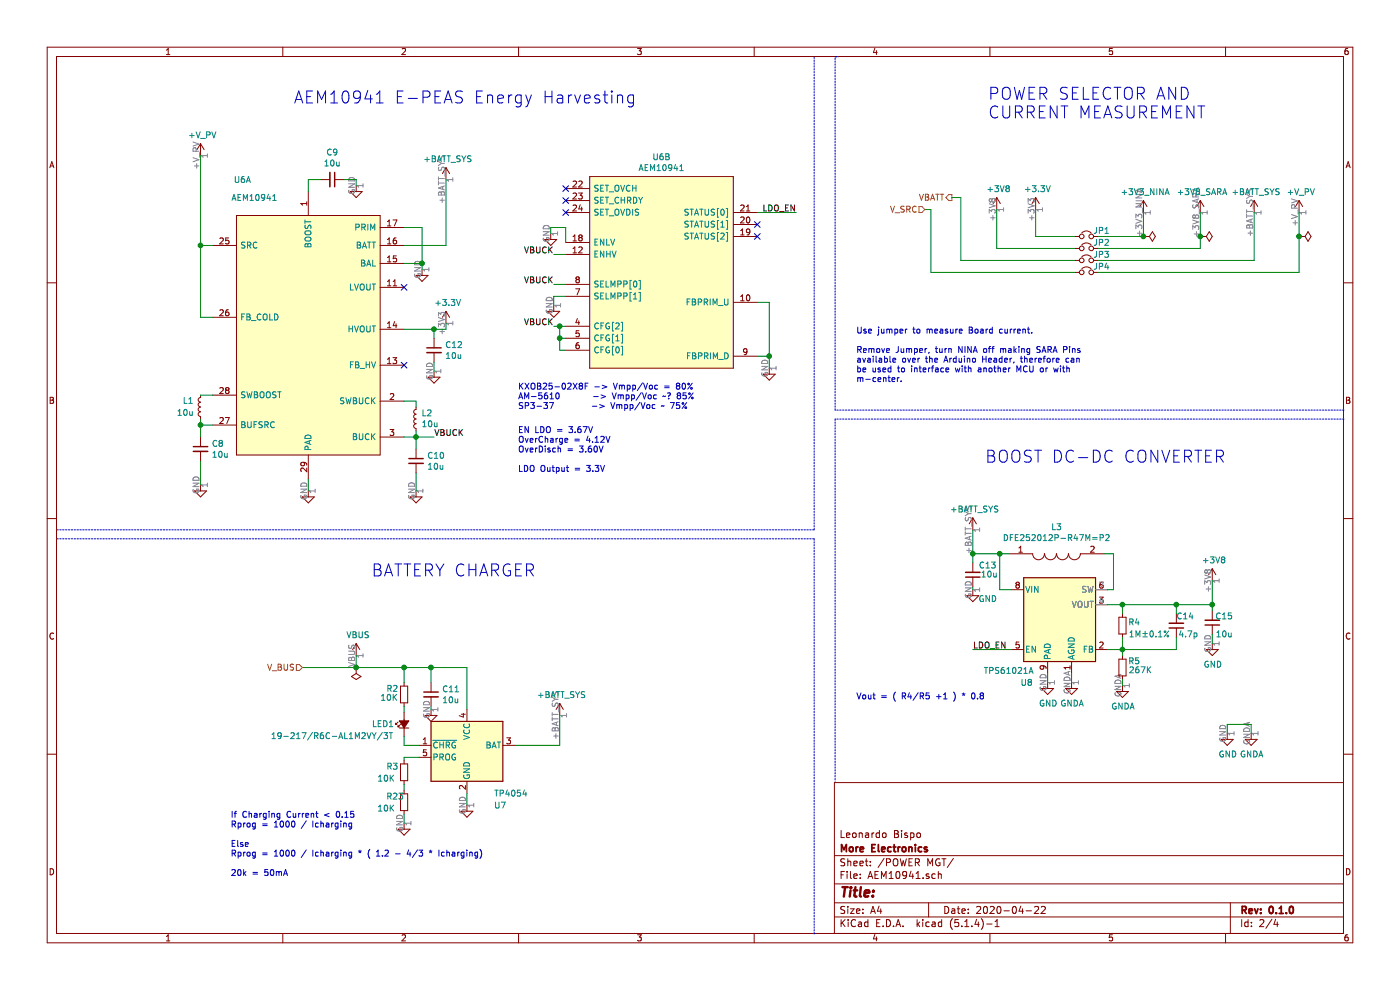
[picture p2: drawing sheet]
EESchema Schematic File Version 4
LIBS:sara-rx-ab-cache
EELAYER 30 0
EELAYER END
$Descr A4 11693 8268
encoding utf-8
Sheet 2 4
Title ""
Date "2020-04-22"
Rev "0.1.0"
Comp "More Electronics"
Comment1 "Leonardo Bispo"
Comment2 ""
Comment3 ""
Comment4 ""
$EndDescr
$Comp
L Device:L_Small L1
U 1 1
P 1675 3400
F 0 "L1" H 1825 3350 50  0000 R CNN
F 1 "10u" H 1875 3450 50  0000 R CNN
F 2 "SamacSys_Parts:L_Taiyo-Yuden_NRH30xx" H 1675 3400 50  0001 C CNN
F 3 "~" H 1675 3400 50  0001 C CNN
F 4 "NRH3010T100MNV" H 1675 3400 50  0001 C CNN "Field4"
F 5 "C223113" H 1675 3400 50  0001 C CNN "LCSC Part Number"
F 6 "NRH3010T100MNV" H 1675 3400 50  0001 C CNN "Manufacturer_Part_Number"
	1    1675 3400
	-1   0    0    1   
$EndComp
$Comp
L Device:C_Small C10
U 1 1
P 3475 3850
F 0 "C10" H 3567 3896 50  0000 L CNN
F 1 "10u" H 3567 3805 50  0000 L CNN
F 2 "Capacitor_SMD:C_0603_1608Metric" H 3475 3850 50  0001 C CNN
F 3 "~" H 3475 3850 50  0001 C CNN
F 4 "JMK107BJ106MA-T" H 3475 3850 50  0001 C CNN "Field4"
F 5 "C87152" H 3475 3850 50  0001 C CNN "LCSC Part Number"
F 6 "JMK107BJ106MA-T" H 3475 3850 50  0001 C CNN "Manufacturer_Part_Number"
F 7 "TAYO" H 3475 3850 50  0001 C CNN "Manufacturer_Name"
	1    3475 3850
	1    0    0    -1  
$EndComp
$Comp
L power:GND #PWR?
U 1 1
P 6425 3075
AR Path="/5D6AF0C8" Ref="#PWR?"  Part="1" 
AR Path="/5D6A7059/5D6AF0C8" Ref="#PWR058"  Part="1" 
F 0 "#PWR058" H 6425 2825 50  0001 C CNN
F 1 "GND" H 6430 2902 50  0001 C CNN
F 2 "" H 6425 3075 50  0001 C CNN
F 3 "" H 6425 3075 50  0001 C CNN
	1    6425 3075
	1    0    0    -1  
$EndComp
$Comp
L custom:AEM10941 U6
U 1 1
P 1775 2500
F 0 "U6" H 2025 3500 50  0000 C CNN
F 1 "AEM10941" H 2125 3350 50  0000 C CNN
F 2 "Package_DFN_QFN:QFN-28-1EP_5x5mm_P0.5mm_EP3.35x3.35mm" H 3225 3200 50  0001 L CNN
F 3 "http://e-peas.com/wp-content/uploads/2017/07/PB_AEM10941_REV0-1b.pdf" H 3225 3100 50  0001 L CNN
F 4 "NA" H 1775 2500 50  0001 C CNN "LCSC Part Number"
F 5 "-" H 1775 2500 50  0001 C CNN "Manufacturer_Part_Number"
	1    1775 2500
	1    0    0    -1  
$EndComp
$Comp
L custom:AEM10941 U6
U 2 1
P 4725 2175
F 0 "U6" H 5525 3040 50  0000 C CNN
F 1 "AEM10941" H 5525 2949 50  0000 C CNN
F 2 "Package_DFN_QFN:QFN-28-1EP_5x5mm_P0.5mm_EP3.35x3.35mm" H 6175 2875 50  0001 L CNN
F 3 "http://e-peas.com/wp-content/uploads/2017/07/PB_AEM10941_REV0-1b.pdf" H 6175 2775 50  0001 L CNN
F 4 "NA" H 4725 2175 50  0001 C CNN "LCSC Part Number"
F 5 "-" H 4725 2175 50  0001 C CNN "Manufacturer_Part_Number"
	2    4725 2175
	1    0    0    -1  
$EndComp
$Comp
L power:GND #PWR?
U 1 1
P 3525 2250
AR Path="/5D6BF1F8" Ref="#PWR?"  Part="1" 
AR Path="/5D6A7059/5D6BF1F8" Ref="#PWR049"  Part="1" 
F 0 "#PWR049" H 3525 2000 50  0001 C CNN
F 1 "GND" H 3530 2077 50  0001 C CNN
F 2 "" H 3525 2250 50  0001 C CNN
F 3 "" H 3525 2250 50  0001 C CNN
	1    3525 2250
	1    0    0    -1  
$EndComp
Wire Wire Line
	3375 1900 3525 1900
Wire Wire Line
	3525 1900 3525 2200
Wire Wire Line
	3375 2200 3525 2200
Connection ~ 3525 2200
Wire Wire Line
	3525 2200 3525 2250
Wire Wire Line
	6325 2525 6425 2525
Wire Wire Line
	6425 2525 6425 2975
Wire Wire Line
	6325 2975 6425 2975
Connection ~ 6425 2975
Wire Wire Line
	6425 2975 6425 3075
$Comp
L power:GND #PWR?
U 1 1
P 2575 4100
AR Path="/5D6C1CC7" Ref="#PWR?"  Part="1" 
AR Path="/5D6A7059/5D6C1CC7" Ref="#PWR044"  Part="1" 
F 0 "#PWR044" H 2575 3850 50  0001 C CNN
F 1 "GND" H 2580 3927 50  0001 C CNN
F 2 "" H 2575 4100 50  0001 C CNN
F 3 "" H 2575 4100 50  0001 C CNN
	1    2575 4100
	1    0    0    -1  
$EndComp
Wire Wire Line
	2575 4100 2575 4000
NoConn ~ 3375 3050
Wire Wire Line
	1775 2050 1675 2050
Wire Wire Line
	1775 2650 1675 2650
Connection ~ 1675 2050
$Comp
L Device:C_Small C9
U 1 1
P 2775 1500
F 0 "C9" V 2546 1500 50  0000 C CNN
F 1 "10u" V 2637 1500 50  0000 C CNN
F 2 "Capacitor_SMD:C_0603_1608Metric" H 2775 1500 50  0001 C CNN
F 3 "~" H 2775 1500 50  0001 C CNN
F 4 "JMK107BJ106MA-T" H 2775 1500 50  0001 C CNN "Field4"
F 5 "C87152" H 2775 1500 50  0001 C CNN "LCSC Part Number"
F 6 "JMK107BJ106MA-T" H 2775 1500 50  0001 C CNN "Manufacturer_Part_Number"
F 7 "TAYO" H 2775 1500 50  0001 C CNN "Manufacturer_Name"
	1    2775 1500
	0    1    1    0   
$EndComp
$Comp
L power:GND #PWR?
U 1 1
P 2975 1550
AR Path="/5D6DCD73" Ref="#PWR?"  Part="1" 
AR Path="/5D6A7059/5D6DCD73" Ref="#PWR045"  Part="1" 
F 0 "#PWR045" H 2975 1300 50  0001 C CNN
F 1 "GND" H 2980 1377 50  0001 C CNN
F 2 "" H 2975 1550 50  0001 C CNN
F 3 "" H 2975 1550 50  0001 C CNN
	1    2975 1550
	1    0    0    -1  
$EndComp
Wire Wire Line
	2975 1550 2975 1500
Wire Wire Line
	2975 1500 2875 1500
Wire Wire Line
	2675 1500 2575 1500
Wire Wire Line
	2575 1500 2575 1600
$Comp
L Device:C_Small C8
U 1 1
P 1675 3750
F 0 "C8" H 1767 3796 50  0000 L CNN
F 1 "10u" H 1767 3705 50  0000 L CNN
F 2 "Capacitor_SMD:C_0603_1608Metric" H 1675 3750 50  0001 C CNN
F 3 "~" H 1675 3750 50  0001 C CNN
F 4 "JMK107BJ106MA-T" H 1675 3750 50  0001 C CNN "Field4"
F 5 "C87152" H 1675 3750 50  0001 C CNN "LCSC Part Number"
F 6 "JMK107BJ106MA-T" H 1675 3750 50  0001 C CNN "Manufacturer_Part_Number"
F 7 "TAYO" H 1675 3750 50  0001 C CNN "Manufacturer_Name"
	1    1675 3750
	1    0    0    -1  
$EndComp
$Comp
L Device:L_Small L2
U 1 1
P 3475 3500
F 0 "L2" H 3431 3454 50  0000 R CNN
F 1 "10u" H 3431 3545 50  0000 R CNN
F 2 "SamacSys_Parts:L_Taiyo-Yuden_NRH30xx" H 3475 3500 50  0001 C CNN
F 3 "~" H 3475 3500 50  0001 C CNN
F 4 "NRH3010T100MNV" H 3475 3500 50  0001 C CNN "Field4"
F 5 "C223113" H 3475 3500 50  0001 C CNN "LCSC Part Number"
F 6 "NRH3010T100MNV" H 3475 3500 50  0001 C CNN "Manufacturer_Part_Number"
	1    3475 3500
	-1   0    0    1   
$EndComp
Wire Wire Line
	1775 3300 1675 3300
Wire Wire Line
	1775 3550 1675 3550
Wire Wire Line
	1675 3550 1675 3650
Wire Wire Line
	1675 3500 1675 3550
Connection ~ 1675 3550
$Comp
L power:GND #PWR?
U 1 1
P 1675 4050
AR Path="/5D6E00E4" Ref="#PWR?"  Part="1" 
AR Path="/5D6A7059/5D6E00E4" Ref="#PWR043"  Part="1" 
F 0 "#PWR043" H 1675 3800 50  0001 C CNN
F 1 "GND" H 1680 3877 50  0001 C CNN
F 2 "" H 1675 4050 50  0001 C CNN
F 3 "" H 1675 4050 50  0001 C CNN
	1    1675 4050
	1    0    0    -1  
$EndComp
Wire Wire Line
	1675 3850 1675 4050
Wire Wire Line
	3475 3950 3475 4100
Wire Wire Line
	3475 3600 3475 3650
Wire Wire Line
	3375 3650 3475 3650
Connection ~ 3475 3650
Wire Wire Line
	3475 3650 3475 3750
Wire Wire Line
	3475 3650 3625 3650
Wire Wire Line
	3375 3350 3475 3350
Wire Wire Line
	3475 3350 3475 3400
Wire Wire Line
	3375 2050 3725 2050
NoConn ~ 6325 1975
Wire Wire Line
	4625 2375 4725 2375
Text Notes 4325 3425 0    50   ~ 0
KXOB25-02X8F -> Vmpp/Voc = 80%\nAM-5610       -> Vmpp/Voc ~~? 85%\nSP3-37        -> Vmpp/Voc ~~ 75%
$Comp
L power:GND #PWR?
U 1 1
P 4625 2550
AR Path="/5D6E5095" Ref="#PWR?"  Part="1" 
AR Path="/5D6A7059/5D6E5095" Ref="#PWR056"  Part="1" 
F 0 "#PWR056" H 4625 2300 50  0001 C CNN
F 1 "GND" H 4630 2377 50  0001 C CNN
F 2 "" H 4625 2550 50  0001 C CNN
F 3 "" H 4625 2550 50  0001 C CNN
	1    4625 2550
	1    0    0    -1  
$EndComp
Wire Wire Line
	4725 2725 4675 2725
Text HLabel 7950 1650 0    50   Output ~ 0
VBATT
Wire Wire Line
	3375 2750 3625 2750
Wire Wire Line
	3725 2750 3725 2700
$Comp
L power:GND #PWR?
U 1 1
P 4600 1950
AR Path="/5D8C1A40" Ref="#PWR?"  Part="1" 
AR Path="/5D6A7059/5D8C1A40" Ref="#PWR055"  Part="1" 
F 0 "#PWR055" H 4600 1700 50  0001 C CNN
F 1 "GND" H 4605 1777 50  0001 C CNN
F 2 "" H 4600 1950 50  0001 C CNN
F 3 "" H 4600 1950 50  0001 C CNN
	1    4600 1950
	1    0    0    -1  
$EndComp
Wire Wire Line
	4600 1950 4600 1900
Wire Wire Line
	4600 1900 4725 1900
Wire Wire Line
	4725 1900 4725 2025
Wire Wire Line
	4725 2125 4625 2125
Text Label 4625 2375 2    50   ~ 0
VBUCK
Text Label 4625 2125 2    50   ~ 0
VBUCK
Text Label 3625 3650 0    50   ~ 0
VBUCK
NoConn ~ 3375 2400
$Comp
L Device:C_Small C12
U 1 1
P 3625 2925
F 0 "C12" H 3717 2971 50  0000 L CNN
F 1 "10u" H 3717 2880 50  0000 L CNN
F 2 "Capacitor_SMD:C_0603_1608Metric" H 3625 2925 50  0001 C CNN
F 3 "~" H 3625 2925 50  0001 C CNN
F 4 "JMK107BJ106MA-T" H 3625 2925 50  0001 C CNN "Field4"
F 5 "C87152" H 3625 2925 50  0001 C CNN "LCSC Part Number"
F 6 "JMK107BJ106MA-T" H 3625 2925 50  0001 C CNN "Manufacturer_Part_Number"
F 7 "TAYO" H 3625 2925 50  0001 C CNN "Manufacturer_Name"
	1    3625 2925
	1    0    0    -1  
$EndComp
$Comp
L power:GND #PWR?
U 1 1
P 3475 4100
AR Path="/5D6DFC6A" Ref="#PWR?"  Part="1" 
AR Path="/5D6A7059/5D6DFC6A" Ref="#PWR048"  Part="1" 
F 0 "#PWR048" H 3475 3850 50  0001 C CNN
F 1 "GND" H 3480 3927 50  0001 C CNN
F 2 "" H 3475 4100 50  0001 C CNN
F 3 "" H 3475 4100 50  0001 C CNN
	1    3475 4100
	1    0    0    -1  
$EndComp
$Comp
L power:GND #PWR?
U 1 1
P 3625 3100
AR Path="/5D8C7E3D" Ref="#PWR?"  Part="1" 
AR Path="/5D6A7059/5D8C7E3D" Ref="#PWR051"  Part="1" 
F 0 "#PWR051" H 3625 2850 50  0001 C CNN
F 1 "GND" H 3630 2927 50  0001 C CNN
F 2 "" H 3625 3100 50  0001 C CNN
F 3 "" H 3625 3100 50  0001 C CNN
	1    3625 3100
	1    0    0    -1  
$EndComp
Wire Wire Line
	3625 3100 3625 3025
Wire Wire Line
	3625 2825 3625 2750
Connection ~ 3625 2750
Wire Wire Line
	3625 2750 3725 2750
$Comp
L power:VBUS #PWR046
U 1 1
P 2975 5475
F 0 "#PWR046" H 2975 5325 50  0001 C CNN
F 1 "VBUS" H 2990 5648 50  0000 C CNN
F 2 "" H 2975 5475 50  0001 C CNN
F 3 "" H 2975 5475 50  0001 C CNN
	1    2975 5475
	1    0    0    -1  
$EndComp
Wire Wire Line
	2975 5575 2975 5475
$Comp
L custom:TP4054 U7
U 1 1
P 3900 6225
F 0 "U7" H 4125 5725 50  0000 L CNN
F 1 "TP4054" H 4125 5825 50  0000 L CNN
F 2 "Package_TO_SOT_SMD:SOT-23-5" H 3900 5725 50  0001 C CNN
F 3 "https://datasheet.lcsc.com/szlcsc/Nanjing-Extension-Microelectronics-TP4054_C32574.pdf" H 3900 6125 50  0001 C CNN
F 4 "TP4054" H 3900 6225 50  0001 C CNN "Field4"
F 5 "C32574" H 3900 6225 50  0001 C CNN "LCSC Part Number"
F 6 "TP4054" H 3900 6225 50  0001 C CNN "Manufacturer_Part_Number"
	1    3900 6225
	1    0    0    -1  
$EndComp
$Comp
L Device:C_Small C11
U 1 1
P 3600 5800
F 0 "C11" H 3692 5846 50  0000 L CNN
F 1 "10u" H 3692 5755 50  0000 L CNN
F 2 "Capacitor_SMD:C_0603_1608Metric" H 3600 5800 50  0001 C CNN
F 3 "~" H 3600 5800 50  0001 C CNN
F 4 "JMK107BJ106MA-T" H 3600 5800 50  0001 C CNN "Field4"
F 5 "C87152" H 3600 5800 50  0001 C CNN "LCSC Part Number"
F 6 "JMK107BJ106MA-T" H 3600 5800 50  0001 C CNN "Manufacturer_Part_Number"
F 7 "TAYO" H 3600 5800 50  0001 C CNN "Manufacturer_Name"
	1    3600 5800
	1    0    0    -1  
$EndComp
$Comp
L Device:R_Small R?
U 1 1
P 3375 5800
AR Path="/5D98DAF8" Ref="R?"  Part="1" 
AR Path="/5D6EA84C/5D98DAF8" Ref="R?"  Part="1" 
AR Path="/5D6A7059/5D98DAF8" Ref="R2"  Part="1" 
F 0 "R2" H 3225 5850 50  0000 L CNN
F 1 "10K" H 3175 5775 50  0000 L CNN
F 2 "Resistor_SMD:R_0603_1608Metric" H 3375 5800 50  0001 C CNN
F 3 "~" H 3375 5800 50  0001 C CNN
F 4 "0603WAJ0103T5E" H 3375 5800 50  0001 C CNN "Field4"
F 5 "C15401" H 3375 5800 50  0001 C CNN "LCSC Part Number"
F 6 "0603WAJ0103T5E" H 3375 5800 50  0001 C CNN "Manufacturer_Part_Number"
	1    3375 5800
	1    0    0    -1  
$EndComp
$Comp
L Device:LED_Small_ALT LED?
U 1 1
P 3375 6050
AR Path="/5D98DAFF" Ref="LED?"  Part="1" 
AR Path="/5D6EA84C/5D98DAFF" Ref="LED?"  Part="1" 
AR Path="/5D6A7059/5D98DAFF" Ref="LED1"  Part="1" 
F 0 "LED1" V 3375 6225 50  0000 C CNN
F 1 "19-217/R6C-AL1M2VY/3T" V 3275 6650 50  0000 C CNN
F 2 "LED_SMD:LED_0603_1608Metric" V 3375 6050 50  0001 C CNN
F 3 "~" V 3375 6050 50  0001 C CNN
F 4 "19-217/R6C-AL1M2VY/3T" H 3375 6050 50  0001 C CNN "Field4"
F 5 "C72044" H 3375 6050 50  0001 C CNN "LCSC Part Number"
F 6 "19-217/R6C-AL1M2VY/3T" H 3375 6050 50  0001 C CNN "Manufacturer_Part_Number"
	1    3375 6050
	0    -1   -1   0   
$EndComp
$Comp
L power:GND #PWR?
U 1 1
P 3900 6725
AR Path="/5D98ED8C" Ref="#PWR?"  Part="1" 
AR Path="/5D6A7059/5D98ED8C" Ref="#PWR054"  Part="1" 
F 0 "#PWR054" H 3900 6475 50  0001 C CNN
F 1 "GND" H 3905 6552 50  0001 C CNN
F 2 "" H 3900 6725 50  0001 C CNN
F 3 "" H 3900 6725 50  0001 C CNN
	1    3900 6725
	1    0    0    -1  
$EndComp
Wire Wire Line
	3900 6625 3900 6725
Wire Wire Line
	3375 5900 3375 5950
Wire Wire Line
	3500 6225 3375 6225
Wire Wire Line
	3375 6225 3375 6150
$Comp
L power:GND #PWR?
U 1 1
P 3600 5925
AR Path="/5D99B52F" Ref="#PWR?"  Part="1" 
AR Path="/5D6A7059/5D99B52F" Ref="#PWR050"  Part="1" 
F 0 "#PWR050" H 3600 5675 50  0001 C CNN
F 1 "GND" H 3605 5752 50  0001 C CNN
F 2 "" H 3600 5925 50  0001 C CNN
F 3 "" H 3600 5925 50  0001 C CNN
	1    3600 5925
	1    0    0    -1  
$EndComp
Wire Wire Line
	3600 5925 3600 5900
Wire Wire Line
	2975 5575 3375 5575
Wire Wire Line
	3900 5575 3900 5925
Connection ~ 2975 5575
Wire Wire Line
	3600 5700 3600 5575
Connection ~ 3600 5575
Wire Wire Line
	3600 5575 3900 5575
Wire Wire Line
	3375 5700 3375 5575
Connection ~ 3375 5575
Wire Wire Line
	3375 5575 3600 5575
Text Notes 1925 7325 0    50   ~ 0
If Charging Current < 0.15\nRprog = 1000 / Icharging\n\nElse\nRprog = 1000 / Icharging * ( 1.2 - 4/3 * Icharging)\n\n20k = 50mA
$Comp
L Device:R_Small R?
U 1 1
P 3375 6450
AR Path="/5D9A3D17" Ref="R?"  Part="1" 
AR Path="/5D6EA84C/5D9A3D17" Ref="R?"  Part="1" 
AR Path="/5D6A7059/5D9A3D17" Ref="R3"  Part="1" 
F 0 "R3" H 3225 6500 50  0000 L CNN
F 1 "10K" H 3150 6400 50  0000 L CNN
F 2 "Resistor_SMD:R_0603_1608Metric" H 3375 6450 50  0001 C CNN
F 3 "~" H 3375 6450 50  0001 C CNN
F 4 "0603WAJ0103T5E" H 3375 6450 50  0001 C CNN "Field4"
F 5 "C15401" H 3375 6450 50  0001 C CNN "LCSC Part Number"
F 6 "0603WAJ0103T5E" H 3375 6450 50  0001 C CNN "Manufacturer_Part_Number"
	1    3375 6450
	1    0    0    -1  
$EndComp
$Comp
L power:GND #PWR?
U 1 1
P 3375 6875
AR Path="/5D9A7B74" Ref="#PWR?"  Part="1" 
AR Path="/5D6A7059/5D9A7B74" Ref="#PWR047"  Part="1" 
F 0 "#PWR047" H 3375 6625 50  0001 C CNN
F 1 "GND" H 3380 6702 50  0001 C CNN
F 2 "" H 3375 6875 50  0001 C CNN
F 3 "" H 3375 6875 50  0001 C CNN
	1    3375 6875
	1    0    0    -1  
$EndComp
$Comp
L power:GND #PWR?
U 1 1
P 8750 5700
AR Path="/5D9BB991" Ref="#PWR?"  Part="1" 
AR Path="/5D6A7059/5D9BB991" Ref="#PWR063"  Part="1" 
F 0 "#PWR063" H 8750 5450 50  0001 C CNN
F 1 "GND" H 8755 5527 50  0000 C CNN
F 2 "" H 8750 5700 50  0001 C CNN
F 3 "" H 8750 5700 50  0001 C CNN
	1    8750 5700
	1    0    0    -1  
$EndComp
$Comp
L power:+3V8 #PWR?
U 1 1
P 10125 4850
AR Path="/5DA04B2C" Ref="#PWR?"  Part="1" 
AR Path="/5D6EA84C/5DA04B2C" Ref="#PWR?"  Part="1" 
AR Path="/5D6A7059/5DA04B2C" Ref="#PWR068"  Part="1" 
F 0 "#PWR068" H 10125 4700 50  0001 C CNN
F 1 "+3V8" H 10140 5023 50  0000 C CNN
F 2 "" H 10125 4850 50  0001 C CNN
F 3 "" H 10125 4850 50  0001 C CNN
	1    10125 4850
	1    0    0    -1  
$EndComp
Text Label 6650 1775 2    50   ~ 0
LDO_EN
Wire Wire Line
	6325 1775 6650 1775
Text Label 8125 5425 0    50   ~ 0
LDO_EN
Wire Wire Line
	8125 5425 8450 5425
Wire Notes Line
	475  4425 6800 4425
Wire Notes Line
	6800 4425 6800 475 
Text Notes 2450 875  0    100  ~ 0
AEM10941 E-PEAS Energy Harvesting
Text Notes 3100 4825 0    100  ~ 0
BATTERY CHARGER
Wire Notes Line
	475  4500 6800 4500
Wire Notes Line
	6800 4500 6800 7800
Text Notes 8225 3875 0    100  ~ 0
BOOST DC-DC CONVERTER
$Comp
L power:PWR_FLAG #FLG06
U 1 1
P 2975 5575
F 0 "#FLG06" H 2975 5650 50  0001 C CNN
F 1 "PWR_FLAG" H 2975 5748 50  0001 C CNN
F 2 "" H 2975 5575 50  0001 C CNN
F 3 "~" H 2975 5575 50  0001 C CNN
	1    2975 5575
	-1   0    0    1   
$EndComp
$Comp
L power:+3V8 #PWR?
U 1 1
P 8325 1750
AR Path="/5D93AA15" Ref="#PWR?"  Part="1" 
AR Path="/5D6EA84C/5D93AA15" Ref="#PWR?"  Part="1" 
AR Path="/5D6A7059/5D93AA15" Ref="#PWR061"  Part="1" 
F 0 "#PWR061" H 8325 1600 50  0001 C CNN
F 1 "+3V8" H 8340 1923 50  0000 C CNN
F 2 "" H 8325 1750 50  0001 C CNN
F 3 "" H 8325 1750 50  0001 C CNN
	1    8325 1750
	1    0    0    -1  
$EndComp
$Comp
L custom:+3V8_SARA #PWR067
U 1 1
P 10025 1775
F 0 "#PWR067" H 10025 1625 50  0001 C CNN
F 1 "+3V8_SARA" H 10040 1948 50  0000 C CNN
F 2 "" H 10025 1775 50  0001 C CNN
F 3 "" H 10025 1775 50  0001 C CNN
	1    10025 1775
	1    0    0    -1  
$EndComp
Text Notes 4325 3950 0    50   ~ 0
EN LDO = 3.67V\nOverCharge = 4.12V\nOverDisch = 3.60V\n\nLDO Output = 3.3V
$Comp
L custom:+BATT_SYS #PWR057
U 1 1
P 4675 5975
F 0 "#PWR057" H 4675 5825 50  0001 C CNN
F 1 "+BATT_SYS" H 4690 6148 50  0000 C CNN
F 2 "" H 4675 5975 50  0001 C CNN
F 3 "" H 4675 5975 50  0001 C CNN
	1    4675 5975
	1    0    0    -1  
$EndComp
$Comp
L custom:+BATT_SYS #PWR052
U 1 1
P 3725 1500
F 0 "#PWR052" H 3725 1350 50  0001 C CNN
F 1 "+BATT_SYS" H 3740 1673 50  0000 C CNN
F 2 "" H 3725 1500 50  0001 C CNN
F 3 "" H 3725 1500 50  0001 C CNN
	1    3725 1500
	1    0    0    -1  
$EndComp
$Comp
L custom:+BATT_SYS #PWR072
U 1 1
P 10475 1775
F 0 "#PWR072" H 10475 1625 50  0001 C CNN
F 1 "+BATT_SYS" H 10490 1948 50  0000 C CNN
F 2 "" H 10475 1775 50  0001 C CNN
F 3 "" H 10475 1775 50  0001 C CNN
	1    10475 1775
	1    0    0    -1  
$EndComp
Wire Wire Line
	4300 6225 4675 6225
Wire Wire Line
	4675 6225 4675 5975
$Comp
L custom:+BATT_SYS #PWR059
U 1 1
P 8125 4425
F 0 "#PWR059" H 8125 4275 50  0001 C CNN
F 1 "+BATT_SYS" H 8140 4598 50  0000 C CNN
F 2 "" H 8125 4425 50  0001 C CNN
F 3 "" H 8125 4425 50  0001 C CNN
	1    8125 4425
	1    0    0    -1  
$EndComp
Text HLabel 7725 1750 0    50   Input ~ 0
V_SRC
$Comp
L custom:+V_PV #PWR073
U 1 1
P 10850 1775
F 0 "#PWR073" H 10850 1625 50  0001 C CNN
F 1 "+V_PV" H 10865 1948 50  0000 C CNN
F 2 "" H 10850 1775 50  0001 C CNN
F 3 "" H 10850 1775 50  0001 C CNN
	1    10850 1775
	1    0    0    -1  
$EndComp
$Comp
L custom:+V_PV #PWR042
U 1 1
P 1675 1300
F 0 "#PWR042" H 1675 1150 50  0001 C CNN
F 1 "+V_PV" H 1690 1473 50  0000 C CNN
F 2 "" H 1675 1300 50  0001 C CNN
F 3 "" H 1675 1300 50  0001 C CNN
	1    1675 1300
	1    0    0    -1  
$EndComp
Wire Wire Line
	7725 1750 7775 1750
Wire Wire Line
	7775 1750 7775 2275
Wire Wire Line
	10025 1775 10025 1975
Wire Wire Line
	9550 1775 9550 1975
Wire Wire Line
	8325 1750 8325 2075
Wire Wire Line
	3725 1500 3725 2050
Wire Wire Line
	7950 1650 8025 1650
Wire Wire Line
	8025 1650 8025 2175
Wire Wire Line
	2525 5575 2975 5575
Text HLabel 2525 5575 0    50   Input ~ 0
V_BUS
$Comp
L power:PWR_FLAG #FLG08
U 1 1
P 10025 1975
F 0 "#FLG08" H 10025 2050 50  0001 C CNN
F 1 "PWR_FLAG" H 10025 2148 50  0001 C CNN
F 2 "" H 10025 1975 50  0001 C CNN
F 3 "~" H 10025 1975 50  0001 C CNN
	1    10025 1975
	0    1    1    0   
$EndComp
Connection ~ 10025 1975
Wire Wire Line
	10025 1975 10025 2075
$Comp
L power:PWR_FLAG #FLG07
U 1 1
P 9550 1975
F 0 "#FLG07" H 9550 2050 50  0001 C CNN
F 1 "PWR_FLAG" H 9550 2148 50  0001 C CNN
F 2 "" H 9550 1975 50  0001 C CNN
F 3 "~" H 9550 1975 50  0001 C CNN
	1    9550 1975
	0    1    1    0   
$EndComp
Connection ~ 9550 1975
Wire Wire Line
	10850 1775 10850 1975
$Comp
L power:PWR_FLAG #FLG09
U 1 1
P 10850 1975
F 0 "#FLG09" H 10850 2050 50  0001 C CNN
F 1 "PWR_FLAG" H 10850 2148 50  0001 C CNN
F 2 "" H 10850 1975 50  0001 C CNN
F 3 "~" H 10850 1975 50  0001 C CNN
	1    10850 1975
	0    1    1    0   
$EndComp
Connection ~ 10850 1975
Wire Wire Line
	10850 1975 10850 2275
Wire Wire Line
	10475 1775 10475 2175
Text Notes 8250 1000 0    100  ~ 0
POWER SELECTOR AND\nCURRENT MEASUREMENT
Wire Notes Line
	11225 3500 6975 3500
Wire Notes Line
	6975 3500 6975 6525
Wire Notes Line
	11225 3425 6975 3425
Wire Notes Line
	6975 3425 6975 475 
Wire Notes Line
	6975 475  7000 475 
NoConn ~ 6325 1875
Text Notes 7150 3200 0    50   ~ 0
Use jumper to measure Board current.\n\nRemove Jumper, turn NINA off making SARA Pins \navailable over the Arduino Header, therefore can \nbe used to interface with another MCU or with\nm-center.
Wire Wire Line
	4725 2475 4625 2475
Wire Wire Line
	4625 2475 4625 2550
NoConn ~ 4725 1575
NoConn ~ 4725 1675
NoConn ~ 4725 1775
Text Label 4625 2725 2    50   ~ 0
VBUCK
Wire Wire Line
	4725 2925 4675 2925
Connection ~ 4675 2725
Wire Wire Line
	4675 2725 4625 2725
Wire Wire Line
	8650 1750 8650 1975
$Comp
L custom:TPS61021A U8
U 1 1
P 8850 5225
F 0 "U8" H 8575 4750 50  0000 C CNN
F 1 "TPS61021A" H 8425 4850 50  0000 C CNN
F 2 "Package_SON:WSON-8-1EP_2x2mm_P0.5mm_EP0.9x1.6mm_ThermalVias" H 9000 4875 50  0001 L CNN
F 3 "http://www.ti.com/lit/ds/symlink/tps61021a.pdf" H 8850 5775 50  0001 C CNN
F 4 "TPS61021A" H 8850 5225 50  0001 C CNN "Field4"
F 5 "C193037" H 8850 5225 50  0001 C CNN "LCSC Part Number"
F 6 "TPS61021A" H 8850 5225 50  0001 C CNN "Manufacturer_Part_Number"
	1    8850 5225
	1    0    0    -1  
$EndComp
$Comp
L power:GNDA #PWR064
U 1 1
P 8950 5700
F 0 "#PWR064" H 8950 5450 50  0001 C CNN
F 1 "GNDA" H 8955 5527 50  0000 C CNN
F 2 "" H 8950 5700 50  0001 C CNN
F 3 "" H 8950 5700 50  0001 C CNN
	1    8950 5700
	1    0    0    -1  
$EndComp
Wire Wire Line
	8950 5625 8950 5700
Wire Wire Line
	8750 5625 8750 5700
$Comp
L Device:C_Small C13
U 1 1
P 8125 4800
F 0 "C13" H 8000 4725 50  0000 C CNN
F 1 "10u" H 7987 4800 50  0000 C CNN
F 2 "Capacitor_SMD:C_0603_1608Metric" H 8125 4800 50  0001 C CNN
F 3 "~" H 8125 4800 50  0001 C CNN
F 4 "JMK107BJ106MA-T" H 8125 4800 50  0001 C CNN "Field4"
F 5 "C87152" H 8125 4800 50  0001 C CNN "LCSC Part Number"
F 6 "TAYO" H 8125 4800 50  0001 C CNN "Manufacturer_Name"
F 7 "JMK107BJ106MA-T" H 8125 4800 50  0001 C CNN "Manufacturer_Part_Number"
	1    8125 4800
	-1   0    0    1   
$EndComp
$Comp
L power:GND #PWR?
U 1 1
P 8125 4925
AR Path="/5D966608" Ref="#PWR?"  Part="1" 
AR Path="/5D6A7059/5D966608" Ref="#PWR060"  Part="1" 
F 0 "#PWR060" H 8125 4675 50  0001 C CNN
F 1 "GND" H 8250 4850 50  0000 C CNN
F 2 "" H 8125 4925 50  0001 C CNN
F 3 "" H 8125 4925 50  0001 C CNN
	1    8125 4925
	1    0    0    -1  
$EndComp
Wire Wire Line
	8125 4900 8125 4925
Wire Wire Line
	8125 4425 8125 4625
Wire Wire Line
	9250 4925 9300 4925
Wire Wire Line
	9300 4925 9300 4625
Connection ~ 8125 4625
Wire Wire Line
	8125 4625 8125 4700
Wire Wire Line
	8350 4925 8350 4625
Wire Wire Line
	8350 4925 8450 4925
Wire Wire Line
	8350 4625 8125 4625
$Comp
L power:GND #PWR?
U 1 1
P 10250 6125
AR Path="/5D9959B8" Ref="#PWR?"  Part="1" 
AR Path="/5D6A7059/5D9959B8" Ref="#PWR070"  Part="1" 
F 0 "#PWR070" H 10250 5875 50  0001 C CNN
F 1 "GND" H 10255 5952 50  0000 C CNN
F 2 "" H 10250 6125 50  0001 C CNN
F 3 "" H 10250 6125 50  0001 C CNN
	1    10250 6125
	1    0    0    -1  
$EndComp
$Comp
L power:GNDA #PWR071
U 1 1
P 10450 6125
F 0 "#PWR071" H 10450 5875 50  0001 C CNN
F 1 "GNDA" H 10455 5952 50  0000 C CNN
F 2 "" H 10450 6125 50  0001 C CNN
F 3 "" H 10450 6125 50  0001 C CNN
	1    10450 6125
	1    0    0    -1  
$EndComp
Wire Wire Line
	10250 6125 10250 6050
$Comp
L Device:R_Small R?
U 1 1
P 9375 5575
AR Path="/5D99F64D" Ref="R?"  Part="1" 
AR Path="/5D6EA84C/5D99F64D" Ref="R?"  Part="1" 
AR Path="/5D6A7059/5D99F64D" Ref="R5"  Part="1" 
F 0 "R5" H 9225 5525 50  0000 L CNN
F 1 "267K" H 9125 5600 50  0000 L CNN
F 2 "Resistor_SMD:R_0603_1608Metric" H 9375 5575 50  0001 C CNN
F 3 "~" H 9375 5575 50  0001 C CNN
F 4 "RC0603FR-07267KL" H 9375 5575 50  0001 C CNN "Field4"
F 5 "C185347" H 9375 5575 50  0001 C CNN "LCSC Part Number"
F 6 "RC0603FR-07267KL" H 9375 5575 50  0001 C CNN "Manufacturer_Part_Number"
	1    9375 5575
	-1   0    0    1   
$EndComp
$Comp
L Device:C_Small C14
U 1 1
P 9825 5225
F 0 "C14" H 9750 5150 50  0000 C CNN
F 1 "4.7p" H 9725 5300 50  0000 C CNN
F 2 "Capacitor_SMD:C_0603_1608Metric" H 9825 5225 50  0001 C CNN
F 3 "~" H 9825 5225 50  0001 C CNN
F 4 "CC0603CRNPO9BN4R7" H 9825 5225 50  0001 C CNN "Field4"
F 5 "C282071" H 9825 5225 50  0001 C CNN "LCSC Part Number"
F 6 "CC0603CRNPO9BN4R7" H 9825 5225 50  0001 C CNN "Manufacturer_Part_Number"
	1    9825 5225
	-1   0    0    1   
$EndComp
$Comp
L Device:C_Small C15
U 1 1
P 10125 5200
F 0 "C15" H 10025 5150 50  0000 C CNN
F 1 "10u" H 10025 5300 50  0000 C CNN
F 2 "Capacitor_SMD:C_0603_1608Metric" H 10125 5200 50  0001 C CNN
F 3 "~" H 10125 5200 50  0001 C CNN
F 4 "JMK107BJ106MA-T" H 10125 5200 50  0001 C CNN "Field4"
F 5 "C87152" H 10125 5200 50  0001 C CNN "LCSC Part Number"
F 6 "JMK107BJ106MA-T" H 10125 5200 50  0001 C CNN "Manufacturer_Part_Number"
F 7 "TAYO" H 10125 5200 50  0001 C CNN "Manufacturer_Name"
	1    10125 5200
	-1   0    0    1   
$EndComp
$Comp
L Device:R_Small R?
U 1 1
P 9375 5225
AR Path="/5D9A09D6" Ref="R?"  Part="1" 
AR Path="/5D6EA84C/5D9A09D6" Ref="R?"  Part="1" 
AR Path="/5D6A7059/5D9A09D6" Ref="R4"  Part="1" 
F 0 "R4" H 9225 5200 50  0000 L CNN
F 1 "1M±0.1%" H 8975 5300 50  0000 L CNN
F 2 "Resistor_SMD:R_0805_2012Metric" H 9375 5225 50  0001 C CNN
F 3 "~" H 9375 5225 50  0001 C CNN
F 4 "WF08H1004BTL" H 9375 5225 50  0001 C CNN "Field4"
F 5 "C384461" H 9375 5225 50  0001 C CNN "LCSC Part Number"
F 6 "WF08H1004BTL" H 9375 5225 50  0001 C CNN "Manufacturer_Part_Number"
	1    9375 5225
	-1   0    0    1   
$EndComp
Wire Wire Line
	9250 5050 9375 5050
Wire Wire Line
	9375 5050 9375 5125
Wire Wire Line
	9375 5325 9375 5425
Wire Wire Line
	9250 5425 9375 5425
Connection ~ 9375 5425
Wire Wire Line
	9375 5425 9375 5475
$Comp
L power:GNDA #PWR065
U 1 1
P 9375 5725
F 0 "#PWR065" H 9375 5475 50  0001 C CNN
F 1 "GNDA" H 9380 5552 50  0000 C CNN
F 2 "" H 9375 5725 50  0001 C CNN
F 3 "" H 9375 5725 50  0001 C CNN
	1    9375 5725
	1    0    0    -1  
$EndComp
Wire Wire Line
	9375 5675 9375 5725
Wire Wire Line
	10450 6050 10450 6125
Wire Wire Line
	10125 5050 10125 5100
Connection ~ 9375 5050
Wire Wire Line
	10125 4850 10125 5050
Connection ~ 10125 5050
$Comp
L power:GND #PWR?
U 1 1
P 10125 5375
AR Path="/5D9C6288" Ref="#PWR?"  Part="1" 
AR Path="/5D6A7059/5D9C6288" Ref="#PWR069"  Part="1" 
F 0 "#PWR069" H 10125 5125 50  0001 C CNN
F 1 "GND" H 10130 5202 50  0000 C CNN
F 2 "" H 10125 5375 50  0001 C CNN
F 3 "" H 10125 5375 50  0001 C CNN
	1    10125 5375
	1    0    0    -1  
$EndComp
Wire Wire Line
	10125 5300 10125 5375
Wire Wire Line
	9375 5050 9825 5050
Wire Wire Line
	9825 5125 9825 5050
Connection ~ 9825 5050
Wire Wire Line
	9825 5050 10125 5050
Wire Wire Line
	9825 5325 9825 5425
Wire Wire Line
	9825 5425 9375 5425
Text Notes 7150 5850 0    50   ~ 0
Vout = ( R4/R5 +1 ) * 0.8
$Comp
L SamacSys_Parts:DFE252012P-R47M=P2 L3
U 1 1
P 8425 4625
F 0 "L3" H 8825 4850 50  0000 C CNN
F 1 "DFE252012P-R47M=P2" H 8825 4759 50  0000 C CNN
F 2 "INDC2520X120N" H 9075 4675 50  0001 L CNN
F 3 "https://datasheet.lcsc.com/szlcsc/Murata-Electronics-DFE252012P-R47M-P2_C237552.pdf" H 9075 4575 50  0001 L CNN
F 4 "Toko DFE252012P Series Shielded Wire-wound SMD Inductor with a Powered Iron Core, 470 nH Wire-Wound 6.4A Idc" H 9075 4475 50  0001 L CNN "Description"
F 5 "1.2" H 9075 4375 50  0001 L CNN "Height"
F 6 "C237552" H 9075 4275 50  0001 L CNN "LCSC Part Number"
F 7 "https://lcsc.com/product-detail/Power-Inductors_Murata-Electronics_DFE252012P-R47M-P2_Murata-Electronics-DFE252012P-R47M-P2_C237552.html" H 9075 4175 50  0001 L CNN "LCSC Price/Stock"
F 8 "Murata Electronics" H 9075 4075 50  0001 L CNN "Manufacturer_Name"
F 9 "DFE252012P-R47M=P2" H 9075 3975 50  0001 L CNN "Manufacturer_Part_Number"
F 10 "DFE252012P-R47M=P2" H 8425 4625 50  0001 C CNN "Field4"
	1    8425 4625
	1    0    0    -1  
$EndComp
Wire Wire Line
	9300 4625 9225 4625
Wire Wire Line
	8425 4625 8350 4625
Connection ~ 8350 4625
Wire Wire Line
	10250 6050 10450 6050
$Comp
L Device:Jumper_NC_Small JP1
U 1 1
P 9075 1975
F 0 "JP1" H 9200 2025 50  0000 C CNN
F 1 "Jumper_NC_Small" H 9075 2096 50  0001 C CNN
F 2 "Connector_PinHeader_2.00mm:PinHeader_1x02_P2.00mm_Vertical" H 9075 1975 50  0001 C CNN
F 3 "~" H 9075 1975 50  0001 C CNN
F 4 "MTP220-1102S1" H 9075 1975 50  0001 C CNN "Field4"
F 5 "C376075" H 9075 1975 50  0001 C CNN "LCSC Part Number"
F 6 "MTP220-1102S1" H 9075 1975 50  0001 C CNN "Manufacturer_Part_Number"
	1    9075 1975
	1    0    0    -1  
$EndComp
$Comp
L Device:Jumper_NC_Small JP2
U 1 1
P 9075 2075
F 0 "JP2" H 9200 2125 50  0000 C CNN
F 1 "Jumper_NC_Small" H 9075 2196 50  0001 C CNN
F 2 "Connector_PinHeader_2.00mm:PinHeader_1x02_P2.00mm_Vertical" H 9075 2075 50  0001 C CNN
F 3 "~" H 9075 2075 50  0001 C CNN
F 4 "MTP220-1102S1" H 9075 2075 50  0001 C CNN "Field4"
F 5 "C376075" H 9075 2075 50  0001 C CNN "LCSC Part Number"
F 6 "MTP220-1102S1" H 9075 2075 50  0001 C CNN "Manufacturer_Part_Number"
	1    9075 2075
	1    0    0    -1  
$EndComp
$Comp
L Device:Jumper_NC_Small JP3
U 1 1
P 9075 2175
F 0 "JP3" H 9200 2225 50  0000 C CNN
F 1 "Jumper_NC_Small" H 9075 2296 50  0001 C CNN
F 2 "Connector_PinHeader_2.00mm:PinHeader_1x02_P2.00mm_Vertical" H 9075 2175 50  0001 C CNN
F 3 "~" H 9075 2175 50  0001 C CNN
F 4 "MTP220-1102S1" H 9075 2175 50  0001 C CNN "Field4"
F 5 "C376075" H 9075 2175 50  0001 C CNN "LCSC Part Number"
F 6 "MTP220-1102S1" H 9075 2175 50  0001 C CNN "Manufacturer_Part_Number"
	1    9075 2175
	1    0    0    -1  
$EndComp
$Comp
L Device:Jumper_NC_Small JP4
U 1 1
P 9075 2275
F 0 "JP4" H 9200 2325 50  0000 C CNN
F 1 "Jumper_NC_Small" H 9075 2396 50  0001 C CNN
F 2 "Connector_PinHeader_2.00mm:PinHeader_1x02_P2.00mm_Vertical" H 9075 2275 50  0001 C CNN
F 3 "~" H 9075 2275 50  0001 C CNN
F 4 "MTP220-1102S1" H 9075 2275 50  0001 C CNN "Field4"
F 5 "C376075" H 9075 2275 50  0001 C CNN "LCSC Part Number"
F 6 "MTP220-1102S1" H 9075 2275 50  0001 C CNN "Manufacturer_Part_Number"
	1    9075 2275
	1    0    0    -1  
$EndComp
Wire Wire Line
	8650 1975 8975 1975
Wire Wire Line
	8325 2075 8975 2075
Wire Wire Line
	8025 2175 8975 2175
Wire Wire Line
	7775 2275 8975 2275
Wire Wire Line
	9175 2275 10850 2275
Wire Wire Line
	9175 2175 10475 2175
Wire Wire Line
	9175 2075 10025 2075
Wire Wire Line
	9175 1975 9550 1975
Wire Wire Line
	1675 1300 1675 2050
Wire Wire Line
	1675 2050 1675 2650
$Comp
L Device:R_Small R?
U 1 1
P 3375 6700
AR Path="/5E2AC261" Ref="R?"  Part="1" 
AR Path="/5D6EA84C/5E2AC261" Ref="R?"  Part="1" 
AR Path="/5D6A7059/5E2AC261" Ref="R23"  Part="1" 
F 0 "R23" H 3225 6750 50  0000 L CNN
F 1 "10K" H 3150 6650 50  0000 L CNN
F 2 "Resistor_SMD:R_0603_1608Metric" H 3375 6700 50  0001 C CNN
F 3 "~" H 3375 6700 50  0001 C CNN
F 4 "0603WAJ0103T5E" H 3375 6700 50  0001 C CNN "Field4"
F 5 "C15401" H 3375 6700 50  0001 C CNN "LCSC Part Number"
F 6 "0603WAJ0103T5E" H 3375 6700 50  0001 C CNN "Manufacturer_Part_Number"
	1    3375 6700
	1    0    0    -1  
$EndComp
Wire Wire Line
	3500 6325 3375 6325
Wire Wire Line
	3375 6325 3375 6350
Wire Wire Line
	3375 6550 3375 6600
Wire Wire Line
	3375 6800 3375 6875
Wire Wire Line
	4675 2725 4675 2825
$Comp
L custom:+3V3_NINA #PWR0121
U 1 1
P 9550 1775
F 0 "#PWR0121" H 9550 1625 50  0001 C CNN
F 1 "+3V3_NINA" H 9565 1948 50  0000 C CNN
F 2 "" H 9550 1775 50  0001 C CNN
F 3 "" H 9550 1775 50  0001 C CNN
	1    9550 1775
	1    0    0    -1  
$EndComp
$Comp
L power:+3.3V #PWR0122
U 1 1
P 3725 2700
F 0 "#PWR0122" H 3725 2550 50  0001 C CNN
F 1 "+3.3V" H 3740 2873 50  0000 C CNN
F 2 "" H 3725 2700 50  0001 C CNN
F 3 "" H 3725 2700 50  0001 C CNN
	1    3725 2700
	1    0    0    -1  
$EndComp
$Comp
L power:+3.3V #PWR0123
U 1 1
P 8650 1750
F 0 "#PWR0123" H 8650 1600 50  0001 C CNN
F 1 "+3.3V" H 8665 1923 50  0000 C CNN
F 2 "" H 8650 1750 50  0001 C CNN
F 3 "" H 8650 1750 50  0001 C CNN
	1    8650 1750
	1    0    0    -1  
$EndComp
Wire Wire Line
	4725 2825 4675 2825
Connection ~ 4675 2825
Wire Wire Line
	4675 2825 4675 2925
$EndSCHEMATC
